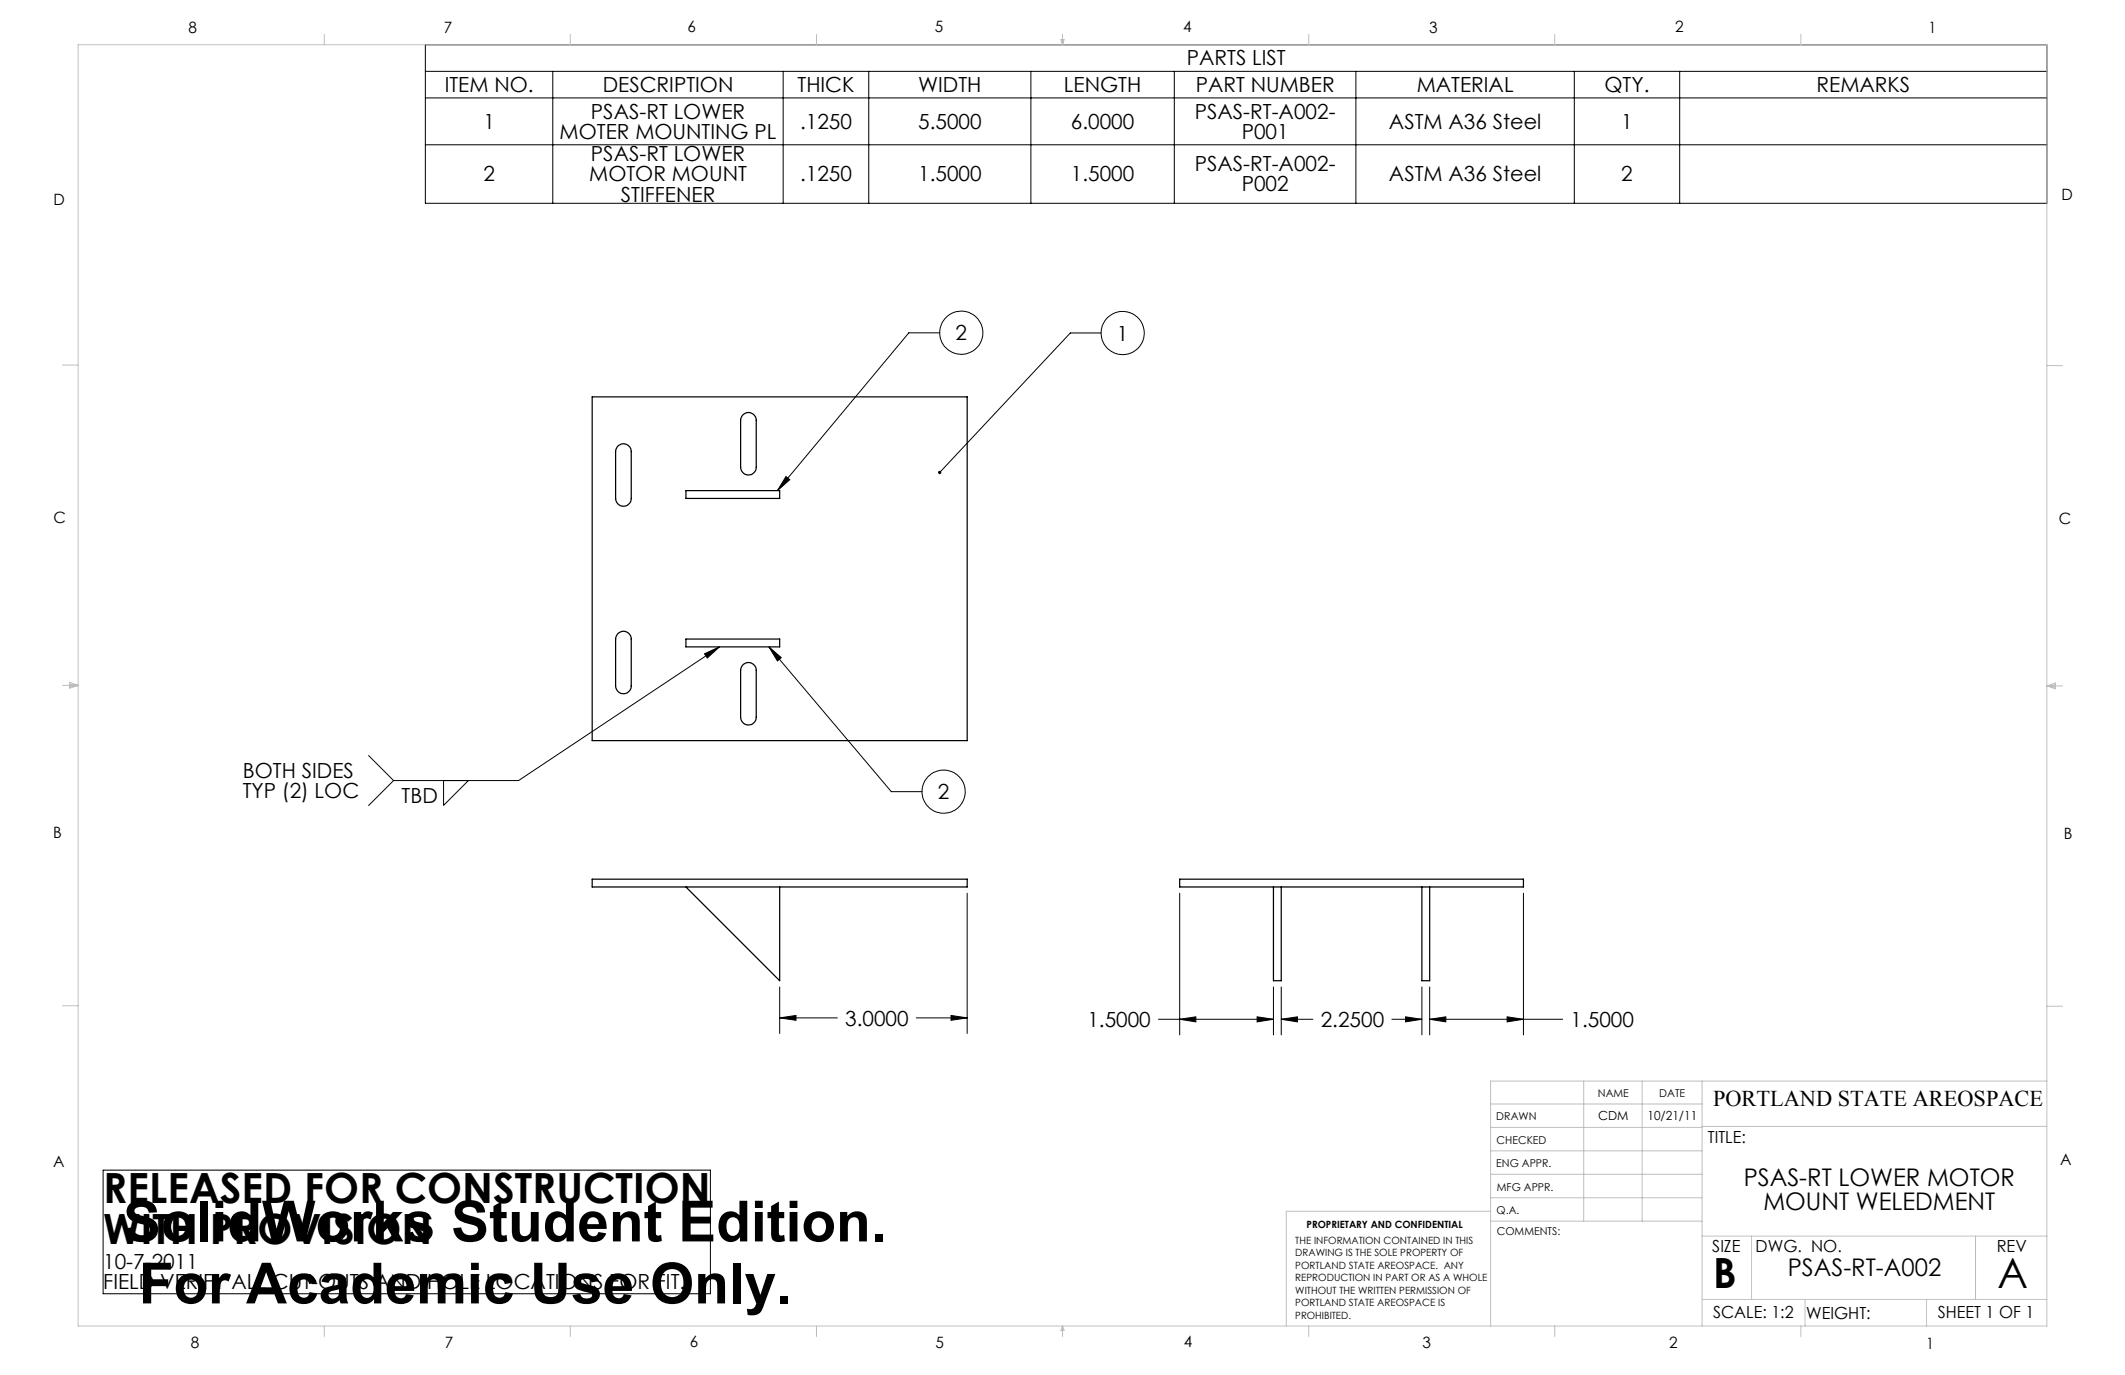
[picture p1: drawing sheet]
<svg xmlns="http://www.w3.org/2000/svg" width="432mm" height="279mm" viewBox="0 0 432 279" stroke-linecap="round" stroke-linejoin="round" font-family="sans-serif">
<g fill="none" stroke="#000" stroke-width=".2">
<path d="M86.4 9.1h329.5v32.2h-329.5zM86.4 14.5h329.5M86.4 19.9h329.5M112.3 14.5v26.8M159.1 14.5v26.8M176.5 14.5v26.8M209.5 14.5v26.8M238.6 14.5v26.8M275.5 14.5v26.8M319.9 14.5v26.8M341.3 14.5v26.8M86.4 29.4h329.5"/>
<path d="M191 67.6h-6.3l-26.7 32.1M223.7 67.7h-6.2l-26.5 28.3M159.7 96.8l.8 .7-2.5 2.2zM143.2 132.9l3-1.5-2.5 2.3zM146.2 131.4l-40.8 27.2h-25.4M156.2 131.4l2.5 2.2-.7 .7zM156.2 131.4l24.9 29.5h6.3M74.9 153.5l5.1 5.1M80 158.6l-5.1 5.1M90.1 158.6v5.1l5.1-5.1M196.5 181.5v28.5M239.7 181.5v28.8"/>
<path d="M309.6 181.5v28.8M158.4 206.8l3.3-.5v1zM158.4 200.6v9.4M158.4 206.8h11.7M186.2 206.8h10.3M193.3 206.3l3.2 .5-3.2 .5zM235.4 207.1h23.4M239.7 207.1l3.3-.5v1zM255.4 206.6l3.4 .5-3.4 .5zM258.8 200.6v9.7M260.3 207.1l3.3-.5v1zM260.3 200.6v9.7"/>
<path d="M260.3 207.1h6.5M282.8 207.1h6.1M285.6 206.6l3.3 .5-3.3 .5zM288.9 200.6v9.7M290.5 207.1l3.3-.5v1zM290.5 207.1h27M290.5 200.6v9.7M306.2 206.6l3.4 .5-3.4 .5zM21 237.8h123.4v25.1h-123.4z"/>
<circle cx="195.3" cy="67.6" r="4.4"/>
<circle cx="228.1" cy="67.7" r="4.4"/>
<circle cx="191.7" cy="160.9" r="4.4"/>
</g>
<g fill="none" stroke="#c0c0c0" stroke-width=".2">
<path d="M15.9 9.1h400v260.4h-400zM65.9 6.9v2.2M115.9 6.9v2.2M165.9 6.9v2.2M215.6 8h.6l-.3 1.1zM215.7 8l.2 1.1M215.9 6.9v2.2M216 8l-.1 1.1M265.9 6.9v2.2M315.9 6.9v2.2M365.9 6.9v2.2M12.7 74.2h3.2"/>
<path d="M415.9 74.3h3.2M12.7 139.3h3.2M14.2 139.1l1.7 .2M14.2 138.7l1.7 .6-1.7 .5zM15.9 139.3l-1.7 .3M415.9 139.4h3.2M415.9 139.4l1.8-.6v1.2zM415.9 139.4l1.8 .3M417.7 139.2l-1.8 .2M12.7 204.4h3.2M321.8 219.7v28.4M333.7 219.7v28.4"/>
<path d="M345.9 219.7v49.8M415.9 204.5h3.2M415.9 219.7h-113v49.8M302.9 233.9h43M302.9 229.1h43M302.9 224.3h43M302.9 238.6h43M345.9 228.9h70M302.9 248.1h43M302.9 243.4h43M302.9 246.1h-41.5v23.4M345.9 251.2h70"/>
<path d="M355.9 251.2v12.9M401.4 251.2v12.9M65.9 269.5v2.1M115.9 269.5v2.1M165.9 269.5v2.1M215.9 269.5v2.1M215.9 269.5l.3 .8h-.6zM265.9 269.5v2.1M315.9 269.5v2.1M345.9 264.1h70M365.9 269.5v2.1M366.8 264.1v5.4"/>
<path d="M391.5 264.1v5.4"/>
</g>
<g fill="#000">
<path d="M190.7 95.8v.4l.3-.2-.3 .2a.34 .34 0 0 0 .5 0 .34 .34 0 0 0 0-.5 .34 .34 0 0 0-.5 .1zM159.7 96.8l.8 .7-2.5 2.2zM156.2 131.4l2.5 2.2-.7 .7zM143.2 132.9l3-1.5-2.5 2.3z"/>
<path d="M193.3 206.3l3.2 .5-3.2 .5zM158.4 206.8l3.3-.5v1zM260.3 207.1l3.3-.5v1zM285.6 206.6l3.3 .5-3.3 .5zM255.4 206.6l3.4 .5-3.4 .5zM239.7 207.1l3.3-.5v1zM290.5 207.1l3.3-.5v1zM306.2 206.6l3.4 .5-3.4 .5z"/>
</g>
<path d="M120.3 80.6h76.2v69.9h-76.2zM125.7 90.5a1.59 1.59 0 0 1 1.7-.2 1.59 1.59 0 0 1 .9 1.5v9.5a1.59 1.59 0 0 1-1.6 1.6 1.59 1.59 0 0 1-1.6-1.6v-9.5l.2-.7zM139.4 99.7h19v1.6h-19zM151.1 84.2a1.59 1.59 0 0 1 1.7-.2 1.59 1.59 0 0 1 .9 1.4v9.5a1.59 1.59 0 0 1-1.6 1.6 1.59 1.59 0 0 1-1.6-1.6v-9.5l.2-.7zM125.4 128.9a1.58 1.58 0 0 1 1.8-.5 1.58 1.58 0 0 1 1.1 1.5v9.5a1.59 1.59 0 0 1-1.6 1.6 1.59 1.59 0 0 1-1.6-1.6v-9.5zM139.4 129.9h19v1.5h-19zM150.8 135.2a1.58 1.58 0 0 1 1.8-.5 1.58 1.58 0 0 1 1.1 1.5v9.5a1.59 1.59 0 0 1-1.6 1.6 1.59 1.59 0 0 1-1.6-1.6v-9.5zM120.3 178.6h76.2v1.6h-76.2zM239.7 178.6h69.9v1.6h-69.9zM139.4 180.2l19 19.1v-19.1M258.8 180.2v19.1h1.5v-19.1M288.9 180.2v19.1h1.6v-19.1" fill="none" stroke="#000" stroke-width=".25"/>
<g font-size="11.5">
<text x="25" y="252.3">SolidWorks Student Edition.</text>
<text x="28.2" y="264.9">For Academic Use Only.</text>
</g>
<g font-size="8.5">
<text x="21" y="244.4">RELEASED FOR CONSTRUCTION</text>
<text x="21" y="252.9">WITH PROVISION</text>
<text x="348.1" y="261.8">B</text>
<text x="405.9" y="261.6">A</text>
</g>
<g font-size="4.9">
<text x="354.3" y="241">PSAS-RT LOWER MOTOR</text>
<text x="358.3" y="245.9">MOUNT WELEDMENT</text>
<text x="363.3" y="259.2">PSAS-RT-A002</text>
</g>
<text font-size="4.6" x="348.1" y="224.8">PORTLAND STATE AREOSPACE</text>
<g font-size="4.2">
<text x="241.2" y="13.3">PARTS LIST</text>
<text x="90.4" y="18.7">ITEM NO.</text>
<text x="122.5" y="18.7">DESCRIPTION</text>
<text x="162.1" y="18.7">THICK</text>
<text x="186.6" y="18.7">WIDTH</text>
<text x="216.2" y="18.7">LENGTH</text>
<text x="243" y="18.7">PART NUMBER</text>
<text x="287.9" y="18.7">MATERIAL</text>
<text x="326" y="18.7">QTY.</text>
<text x="369.1" y="18.7">REMARKS</text>
<text x="98.2" y="26.1">1</text>
<text x="113.7" y="28.2">MOTER MOUNTING PL</text>
<text x="120.1" y="24.1">PSAS-RT LOWER</text>
<text x="162.6" y="26.1">.1250</text>
<text x="186.6" y="26.1">5.5000</text>
<text x="217.6" y="26.1">6.0000</text>
<text x="242.8" y="24.1">PSAS-RT-A002-</text>
<text x="252.3" y="28.2">P001</text>
<text x="282.2" y="26.1">ASTM A36 Steel</text>
<text x="329.5" y="26.1">1</text>
<text x="120.1" y="32.7">PSAS-RT LOWER</text>
<text x="242.8" y="34.8">PSAS-RT-A002-</text>
<text x="98.2" y="36.9">2</text>
<text x="119.7" y="36.9">MOTOR MOUNT</text>
<text x="126.2" y="41">STIFFENER</text>
<text x="162.6" y="36.9">.1250</text>
<text x="186.6" y="36.9">1.5000</text>
<text x="217.6" y="36.9">1.5000</text>
<text x="252.3" y="38.9">P002</text>
<text x="282.2" y="36.9">ASTM A36 Steel</text>
<text x="329.5" y="36.9">2</text>
<text x="194.2" y="69.2">2</text>
<text x="227" y="69.2">1</text>
<text x="49.4" y="158.2">BOTH SIDES</text>
<text x="49.3" y="162.2">TYP (2) LOC</text>
<text x="81.6" y="163.1">TBD</text>
<text x="190.6" y="162.4">2</text>
<text x="171.7" y="208.4">3.0000</text>
<text x="221" y="208.7">1.5000</text>
<text x="268.4" y="208.7">2.2500</text>
<text x="319.1" y="208.7">1.5000</text>
<text x="21" y="257.9">10-7-2011</text>
<text x="21" y="262">FIELD VERIFY ALL CUT-OUTS AND HOLE LOCATIONS FOR FIT.</text>
</g>
<g font-size="3.4">
<text x="347.1" y="232.3">TITLE:</text>
<text x="347.9" y="254.3">SIZE</text>
<text x="356.7" y="254.4">DWG. NO.</text>
<text x="405.7" y="254.5">REV</text>
<text x="348.1" y="267.9">SCALE: 1:2</text>
<text x="367" y="268">WEIGHT:</text>
<text x="393.8" y="267.9">SHEET 1 OF 1</text>
</g>
<g font-size="3.2">
<text x="38.3" y="6.7">8</text>
<text x="90.2" y="6.7">7</text>
<text x="139.7" y="6.5">6</text>
<text x="190" y="6.5">5</text>
<text x="240.4" y="6.5">4</text>
<text x="290.4" y="6.7">3</text>
<text x="340.4" y="6.5">2</text>
<text x="391.9" y="6.7">1</text>
<text x="10.9" y="41.6">D</text>
<text x="418.9" y="40.7">D</text>
<text x="10.9" y="106.3">C</text>
<text x="418.4" y="106.4">C</text>
<text x="10.8" y="170.2">B</text>
<text x="419.4" y="170.6">B</text>
<text x="10.8" y="237.2">A</text>
<text x="418.6" y="236.8">A</text>
<text x="38.8" y="273.8">8</text>
<text x="90.4" y="273.8">7</text>
<text x="140.2" y="273.8">6</text>
<text x="190.1" y="273.9">5</text>
<text x="240.5" y="273.8">4</text>
<text x="289" y="273.9">3</text>
<text x="339.1" y="273.8">2</text>
<text x="391.4" y="274.1">1</text>
</g>
<g font-size="2.5">
<text x="324.8" y="227.6">CDM</text>
<text x="334.8" y="227.7">10/21/11</text>
</g>
<g font-size="2.2">
<text x="304.1" y="227.7">DRAWN</text>
<text x="324.7" y="222.9">NAME</text>
<text x="337.2" y="222.9">DATE</text>
<text x="304.1" y="232.6">CHECKED</text>
<text x="304" y="237.2">ENG APPR.</text>
<text x="304.2" y="241.9">MFG APPR.</text>
<text x="304.1" y="246.7">Q.A.</text>
<text x="304.1" y="250.9">COMMENTS:</text>
</g>
<g font-size="2">
<text x="265.5" y="249.6">PROPRIETARY AND CONFIDENTIAL</text>
<text x="263.2" y="252.8">THE INFORMATION CONTAINED IN THIS</text>
<text x="263.2" y="255.3">DRAWING IS THE SOLE PROPERTY OF</text>
<text x="263.2" y="257.8">PORTLAND STATE AREOSPACE. ANY</text>
<text x="263.2" y="260.4">REPRODUCTION IN PART OR AS A WHOLE</text>
<text x="263.2" y="262.9">WITHOUT THE WRITTEN PERMISSION OF</text>
<text x="263.2" y="265.4">PORTLAND STATE AREOSPACE IS</text>
<text x="263.2" y="267.9">PROHIBITED.</text>
</g>
</svg>
